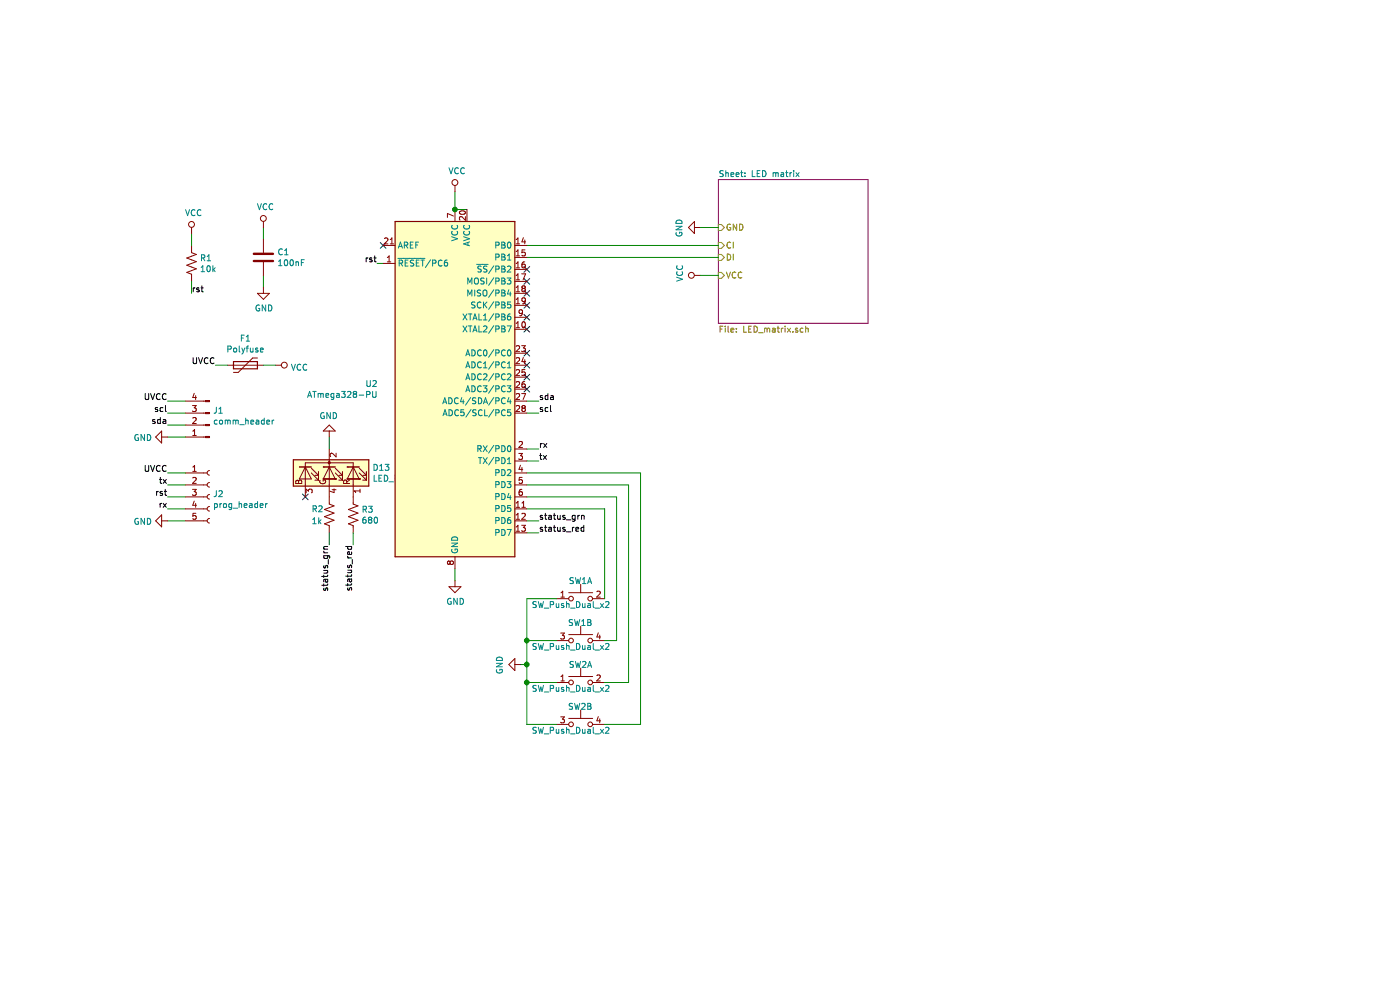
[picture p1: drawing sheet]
EESchema Schematic File Version 4
LIBS:Maze-cache
EELAYER 29 0
EELAYER END
$Descr A4 11693 8268
encoding utf-8
Sheet 1 2
Title ""
Date ""
Rev ""
Comp ""
Comment1 ""
Comment2 ""
Comment3 ""
Comment4 ""
$EndDescr
Wire Wire Line
	4400 3950 5350 3950
Wire Wire Line
	4400 4050 5250 4050
Wire Wire Line
	4400 4150 5150 4150
Wire Wire Line
	4400 4250 5050 4250
NoConn ~ 4400 3250
NoConn ~ 4400 3150
NoConn ~ 4400 3050
NoConn ~ 4400 2950
NoConn ~ 4400 2750
NoConn ~ 4400 2650
NoConn ~ 4400 2550
NoConn ~ 4400 2450
NoConn ~ 4400 2350
Text Label 4500 4450 0    50   ~ 0
status_red
Text Label 4500 4350 0    50   ~ 0
status_grn
Wire Wire Line
	4400 4450 4500 4450
Wire Wire Line
	4400 4350 4500 4350
Text Label 4500 3350 0    50   ~ 0
sda
Wire Wire Line
	4400 3350 4500 3350
NoConn ~ 3200 2050
Wire Wire Line
	4500 3850 4400 3850
Text Label 4500 3750 0    50   ~ 0
rx
Text Label 4500 3850 0    50   ~ 0
tx
Wire Wire Line
	4400 3750 4500 3750
Text Label 4500 3450 0    50   ~ 0
scl
Wire Wire Line
	4400 3450 4500 3450
Text Label 3150 2200 2    50   ~ 0
rst
Wire Wire Line
	3200 2200 3150 2200
Wire Wire Line
	3800 4850 3800 4750
Wire Wire Line
	3800 1750 3800 1600
$Comp
L power:GND #PWR014
U 1 1
P 3800 4850
F 0 "#PWR014" H 3800 4600 50  0001 C CNN
F 1 "GND" H 3805 4677 50  0000 C CNN
F 2 "" H 3800 4850 50  0001 C CNN
F 3 "" H 3800 4850 50  0001 C CNN
	1    3800 4850
	1    0    0    -1  
$EndComp
$Comp
L power:VCC #PWR01
U 1 1
P 3800 1600
F 0 "#PWR01" H 3800 1450 50  0001 C CNN
F 1 "VCC" H 3817 1773 50  0000 C CNN
F 2 "" H 3800 1600 50  0001 C CNN
F 3 "" H 3800 1600 50  0001 C CNN
	1    3800 1600
	1    0    0    -1  
$EndComp
Wire Wire Line
	3900 1750 3800 1750
$Comp
L Device:R_US R3
U 1 1
P 2950 4300
F 0 "R3" H 3018 4346 50  0000 L CNN
F 1 "680" H 3018 4255 50  0000 L CNN
F 2 "" V 2990 4290 50  0001 C CNN
F 3 "~" H 2950 4300 50  0001 C CNN
	1    2950 4300
	1    0    0    -1  
$EndComp
$Comp
L Device:R_US R2
U 1 1
P 2750 4300
F 0 "R2" H 2600 4350 50  0000 L CNN
F 1 "1k" H 2600 4250 50  0000 L CNN
F 2 "" V 2790 4290 50  0001 C CNN
F 3 "~" H 2750 4300 50  0001 C CNN
	1    2750 4300
	1    0    0    -1  
$EndComp
Text Label 2950 4550 3    50   ~ 0
status_red
Text Label 2750 4550 3    50   ~ 0
status_grn
Wire Wire Line
	2950 4450 2950 4550
Wire Wire Line
	2750 4450 2750 4550
Wire Wire Line
	2750 3650 2750 3750
$Comp
L power:GND #PWR010
U 1 1
P 2750 3650
F 0 "#PWR010" H 2750 3400 50  0001 C CNN
F 1 "GND" H 2755 3477 50  0000 C CNN
F 2 "" H 2750 3650 50  0001 C CNN
F 3 "" H 2750 3650 50  0001 C CNN
	1    2750 3650
	-1   0    0    1   
$EndComp
NoConn ~ 2550 4150
$Comp
L Device:LED_RCBG D13
U 1 1
P 2750 3950
F 0 "D13" V 2704 4310 50  0000 L CNN
F 1 "LED_RCBG" V 2795 4310 50  0000 L CNN
F 2 "" H 2750 3900 50  0001 C CNN
F 3 "~" H 2750 3900 50  0001 C CNN
	1    2750 3950
	0    1    1    0   
$EndComp
Text Label 1400 4050 2    50   ~ 0
tx
Text Label 1400 4250 2    50   ~ 0
rx
Text Label 1400 3450 2    50   ~ 0
scl
Text Label 1400 3550 2    50   ~ 0
sda
Wire Wire Line
	1400 4250 1550 4250
Wire Wire Line
	1550 4050 1400 4050
Wire Wire Line
	1400 3550 1550 3550
Wire Wire Line
	1550 3450 1400 3450
Text Label 1400 4150 2    50   ~ 0
rst
Wire Wire Line
	1400 3350 1550 3350
Wire Wire Line
	1550 3650 1400 3650
Wire Wire Line
	1400 4350 1550 4350
Wire Wire Line
	1550 3950 1400 3950
Wire Wire Line
	1550 4150 1400 4150
$Comp
L power:GND #PWR013
U 1 1
P 1400 4350
F 0 "#PWR013" H 1400 4100 50  0001 C CNN
F 1 "GND" V 1405 4222 50  0000 R CNN
F 2 "" H 1400 4350 50  0001 C CNN
F 3 "" H 1400 4350 50  0001 C CNN
	1    1400 4350
	0    1    1    0   
$EndComp
$Comp
L power:GND #PWR09
U 1 1
P 1400 3650
F 0 "#PWR09" H 1400 3400 50  0001 C CNN
F 1 "GND" V 1405 3522 50  0000 R CNN
F 2 "" H 1400 3650 50  0001 C CNN
F 3 "" H 1400 3650 50  0001 C CNN
	1    1400 3650
	0    1    1    0   
$EndComp
$Comp
L power:VCC #PWR08
U 1 1
P 2300 3050
F 0 "#PWR08" H 2300 2900 50  0001 C CNN
F 1 "VCC" V 2318 3177 50  0000 L CNN
F 2 "" H 2300 3050 50  0001 C CNN
F 3 "" H 2300 3050 50  0001 C CNN
	1    2300 3050
	0    1    1    0   
$EndComp
$Comp
L Connector:Conn_01x04_Male J1
U 1 1
P 1750 3550
F 0 "J1" H 1722 3432 50  0000 R CNN
F 1 "comm_header" H 1722 3523 50  0000 R CNN
F 2 "" H 1750 3550 50  0001 C CNN
F 3 "~" H 1750 3550 50  0001 C CNN
	1    1750 3550
	-1   0    0    1   
$EndComp
$Comp
L Connector:Conn_01x05_Female J2
U 1 1
P 1750 4150
F 0 "J2" H 1778 4176 50  0000 L CNN
F 1 "prog_header" H 1778 4085 50  0000 L CNN
F 2 "" H 1750 4150 50  0001 C CNN
F 3 "~" H 1750 4150 50  0001 C CNN
	1    1750 4150
	1    0    0    -1  
$EndComp
$Comp
L Device:R_US R1
U 1 1
P 1600 2200
F 0 "R1" H 1668 2246 50  0000 L CNN
F 1 "10k" H 1668 2155 50  0000 L CNN
F 2 "" V 1640 2190 50  0001 C CNN
F 3 "~" H 1600 2200 50  0001 C CNN
	1    1600 2200
	1    0    0    -1  
$EndComp
Text Label 1600 2450 0    50   ~ 0
rst
Wire Wire Line
	1600 2350 1600 2450
Wire Wire Line
	1600 2050 1600 1950
$Comp
L power:VCC #PWR04
U 1 1
P 1600 1950
F 0 "#PWR04" H 1600 1800 50  0001 C CNN
F 1 "VCC" H 1617 2123 50  0000 C CNN
F 2 "" H 1600 1950 50  0001 C CNN
F 3 "" H 1600 1950 50  0001 C CNN
	1    1600 1950
	1    0    0    -1  
$EndComp
Wire Wire Line
	2200 2000 2200 1900
Wire Wire Line
	2200 2400 2200 2300
$Comp
L power:GND #PWR05
U 1 1
P 2200 2400
F 0 "#PWR05" H 2200 2150 50  0001 C CNN
F 1 "GND" H 2205 2227 50  0000 C CNN
F 2 "" H 2200 2400 50  0001 C CNN
F 3 "" H 2200 2400 50  0001 C CNN
	1    2200 2400
	1    0    0    -1  
$EndComp
$Comp
L power:VCC #PWR03
U 1 1
P 2200 1900
F 0 "#PWR03" H 2200 1750 50  0001 C CNN
F 1 "VCC" H 2217 2073 50  0000 C CNN
F 2 "" H 2200 1900 50  0001 C CNN
F 3 "" H 2200 1900 50  0001 C CNN
	1    2200 1900
	1    0    0    -1  
$EndComp
$Comp
L Device:C C1
U 1 1
P 2200 2150
F 0 "C1" H 2315 2196 50  0000 L CNN
F 1 "100nF" H 2315 2105 50  0000 L CNN
F 2 "" H 2238 2000 50  0001 C CNN
F 3 "~" H 2200 2150 50  0001 C CNN
	1    2200 2150
	1    0    0    -1  
$EndComp
$Sheet
S 6000 1500 1250 1200
U 5F7EDA49
F0 "LED matrix" 50
F1 "LED_matrix.sch" 50
F2 "CI" I L 6000 2050 50 
F3 "GND" I L 6000 1900 50 
F4 "VCC" I L 6000 2300 50 
F5 "DI" I L 6000 2150 50 
$EndSheet
$Comp
L power:VCC #PWR0101
U 1 1
P 5850 2300
F 0 "#PWR0101" H 5850 2150 50  0001 C CNN
F 1 "VCC" H 5867 2473 50  0000 C CNN
F 2 "" H 5850 2300 50  0001 C CNN
F 3 "" H 5850 2300 50  0001 C CNN
	1    5850 2300
	0    -1   -1   0   
$EndComp
$Comp
L power:GND #PWR0102
U 1 1
P 5850 1900
F 0 "#PWR0102" H 5850 1650 50  0001 C CNN
F 1 "GND" H 5855 1727 50  0000 C CNN
F 2 "" H 5850 1900 50  0001 C CNN
F 3 "" H 5850 1900 50  0001 C CNN
	1    5850 1900
	0    1    1    0   
$EndComp
Wire Wire Line
	5850 1900 6000 1900
Wire Wire Line
	6000 2300 5850 2300
Wire Wire Line
	4400 2050 6000 2050
Wire Wire Line
	6000 2150 4400 2150
NoConn ~ 4400 2250
Connection ~ 3800 1750
$Comp
L MCU_Microchip_ATmega:ATmega328-PU U2
U 1 1
P 3800 3250
F 0 "U2" H 3156 3296 50  0000 R CNN
F 1 "ATmega328-PU" H 3156 3205 50  0000 R CNN
F 2 "Package_DIP:DIP-28_W7.62mm" H 3800 3250 50  0001 C CIN
F 3 "http://ww1.microchip.com/downloads/en/DeviceDoc/ATmega328_P%20AVR%20MCU%20with%20picoPower%20Technology%20Data%20Sheet%2040001984A.pdf" H 3800 3250 50  0001 C CNN
	1    3800 3250
	1    0    0    -1  
$EndComp
$Comp
L Switch:SW_Push_Dual_x2 SW1
U 1 1
P 4850 5000
F 0 "SW1" H 4950 5150 50  0000 R CNN
F 1 "SW_Push_Dual_x2" H 5100 4950 50  0000 R CNN
F 2 "" H 4850 5200 50  0001 C CNN
F 3 "~" H 4850 5200 50  0001 C CNN
	1    4850 5000
	1    0    0    -1  
$EndComp
Wire Wire Line
	5050 4250 5050 5000
$Comp
L Switch:SW_Push_Dual_x2 SW1
U 2 1
P 4850 5350
F 0 "SW1" H 4950 5500 50  0000 R CNN
F 1 "SW_Push_Dual_x2" H 5100 5300 50  0000 R CNN
F 2 "" H 4850 5550 50  0001 C CNN
F 3 "~" H 4850 5550 50  0001 C CNN
	2    4850 5350
	1    0    0    -1  
$EndComp
$Comp
L Switch:SW_Push_Dual_x2 SW2
U 1 1
P 4850 5700
F 0 "SW2" H 4950 5850 50  0000 R CNN
F 1 "SW_Push_Dual_x2" H 5100 5650 50  0000 R CNN
F 2 "" H 4850 5900 50  0001 C CNN
F 3 "~" H 4850 5900 50  0001 C CNN
	1    4850 5700
	1    0    0    -1  
$EndComp
$Comp
L Switch:SW_Push_Dual_x2 SW2
U 2 1
P 4850 6050
F 0 "SW2" H 4950 6200 50  0000 R CNN
F 1 "SW_Push_Dual_x2" H 5100 6000 50  0000 R CNN
F 2 "" H 4850 6250 50  0001 C CNN
F 3 "~" H 4850 6250 50  0001 C CNN
	2    4850 6050
	1    0    0    -1  
$EndComp
Wire Wire Line
	5150 4150 5150 5350
Wire Wire Line
	5150 5350 5050 5350
Wire Wire Line
	5050 5700 5250 5700
Wire Wire Line
	5250 5700 5250 4050
Wire Wire Line
	5350 3950 5350 6050
Wire Wire Line
	5350 6050 5050 6050
$Comp
L power:GND #PWR02
U 1 1
P 4350 5550
F 0 "#PWR02" H 4350 5300 50  0001 C CNN
F 1 "GND" H 4355 5377 50  0000 C CNN
F 2 "" H 4350 5550 50  0001 C CNN
F 3 "" H 4350 5550 50  0001 C CNN
	1    4350 5550
	0    1    1    0   
$EndComp
Wire Wire Line
	4350 5550 4400 5550
Wire Wire Line
	4400 5550 4400 5350
Wire Wire Line
	4400 5000 4650 5000
Wire Wire Line
	4650 5350 4400 5350
Connection ~ 4400 5350
Wire Wire Line
	4400 5350 4400 5000
Wire Wire Line
	4650 6050 4400 6050
Wire Wire Line
	4400 6050 4400 5700
Connection ~ 4400 5550
Wire Wire Line
	4650 5700 4400 5700
Connection ~ 4400 5700
Wire Wire Line
	4400 5700 4400 5550
$Comp
L Device:Polyfuse F1
U 1 1
P 2050 3050
F 0 "F1" V 1825 3050 50  0000 C CNN
F 1 "Polyfuse" V 1916 3050 50  0000 C CNN
F 2 "" H 2100 2850 50  0001 L CNN
F 3 "~" H 2050 3050 50  0001 C CNN
	1    2050 3050
	0    1    1    0   
$EndComp
Wire Wire Line
	2300 3050 2200 3050
Wire Wire Line
	1800 3050 1900 3050
Text Label 1800 3050 2    50   ~ 0
UVCC
Text Label 1400 3350 2    50   ~ 0
UVCC
Text Label 1400 3950 2    50   ~ 0
UVCC
$EndSCHEMATC
